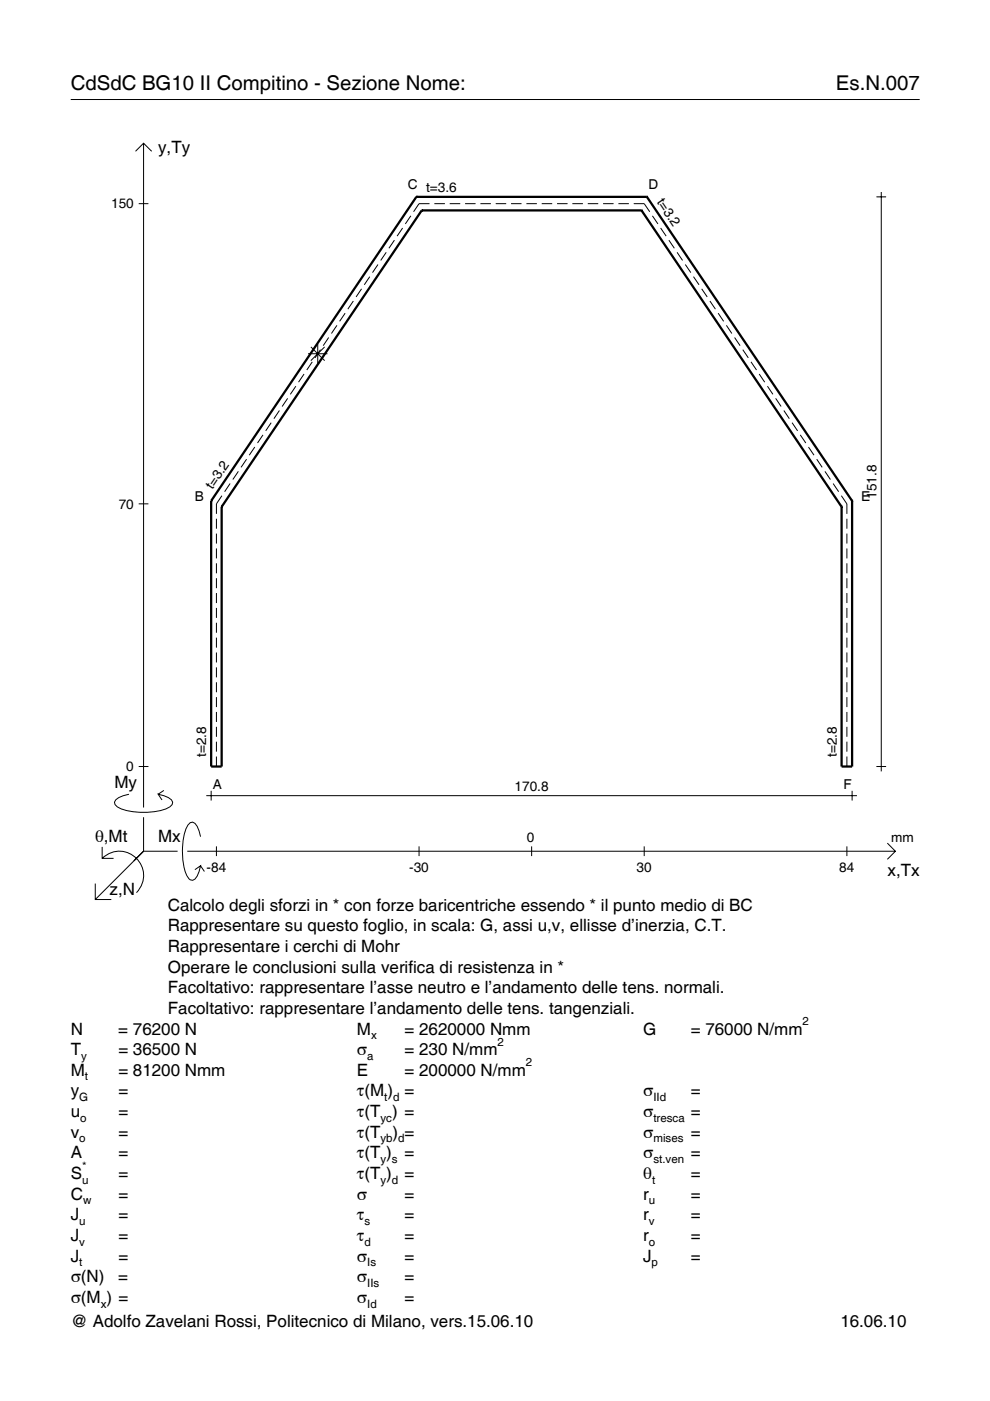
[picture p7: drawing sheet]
<svg xmlns="http://www.w3.org/2000/svg" width="210mm" height="297mm" viewBox="0 0 210 297" stroke-linecap="round" stroke-linejoin="round" font-family="sans-serif">
<g fill="none" stroke="#000" stroke-width=".21">
<path d="M15 21.1h180M28.7 32.1l1.7-1.7 1.8 1.7M30.4 30.4v140.8M29.4 43.2h2.1M78.4 58.7l-1.2 1.7M80.1 56.1l-1.1 1.7M81.9 53.5l-1.2 1.7M83.6 50.9l-1.1 1.7M85.4 48.3l-1.2 1.8M87.1 45.8l-1.2 1.7M91.1 43.2h-2.3l-1.1 1.7M92.1 43.2h2.2"/>
<path d="M95.3 43.2h2.3M98.6 43.2h2.2M101.9 43.2h2.2M105.1 43.2h2.2M108.4 43.2h2.2M111.6 43.2h2.2M114.9 43.2h2.2M118.1 43.2h2.2M121.4 43.2h2.2M124.6 43.2h2.2M127.9 43.2h2.2M131.1 43.2h2.2"/>
<path d="M134.4 43.2h2.2l1.2 1.7M138.3 45.8l1.2 1.7M140.1 48.3l1.1 1.8M141.8 50.9l1.2 1.7M143.6 53.5l1.1 1.7M145.3 56.1l1.2 1.7M147 58.7l1.2 1.7M185.8 41.7h2.1M186.8 40.7v122.8M64.5 79.3l-1.2 1.7M65.3 75h4.1M65.9 73.5l2.9 3"/>
<path d="M66.2 76.7l-1.2 1.7M67.4 72.9v4.2M67.9 74.1l-1.1 1.8M68.8 73.5l-2.9 3M69.7 71.6l-1.2 1.7M71.4 69l-1.1 1.7M73.2 66.4l-1.2 1.7M74.9 63.8l-1.2 1.7M76.7 61.2l-1.2 1.8M148.8 61.2l1.1 1.8M150.5 63.8l1.2 1.7M152.3 66.4l1.1 1.7"/>
<path d="M154 69l1.2 1.7M155.7 71.6l1.2 1.7M157.5 74.1l1.2 1.8M159.2 76.7l1.2 1.7M161 79.3l1.1 1.7M50.5 99.9l-1.1 1.8M52.3 97.4l-1.2 1.7M54 94.8l-1.2 1.7M55.8 92.2l-1.2 1.7M57.5 89.6l-1.2 1.7M59.2 87l-1.1 1.8M61 84.5l-1.2 1.7"/>
<path d="M62.7 81.9l-1.1 1.7M162.7 81.9l1.2 1.7M164.5 84.5l1.1 1.7M166.2 87l1.2 1.8M167.9 89.6l1.2 1.7M169.7 92.2l1.1 1.7M171.4 94.8l1.2 1.7M173.2 97.4l1.1 1.7M174.9 99.9l1.2 1.8M29.4 106.8h2.1M45.9 110v2.1M45.9 113.1v2.1"/>
<path d="M45.9 116.3v2.1M45.9 119.4v2.2M47 105.1l-1.1 1.7v2.1M48.8 102.5l-1.2 1.7M176.6 102.5l1.2 1.7M178.4 105.1l1.2 1.7v2.1M179.6 110v2.1M179.6 113.1v2.1M179.6 116.3v2.1M179.6 119.4v2.2M45.9 122.6v2.1M45.9 125.7v2.2"/>
<path d="M45.9 128.9v2.1M45.9 132v2.2M45.9 135.2v2.1M45.9 138.3v2.2M179.6 122.6v2.1M179.6 125.7v2.2M179.6 128.9v2.1M179.6 132v2.2M179.6 135.2v2.1M179.6 138.3v2.2M45.9 141.5v2.1M45.9 144.6v2.2"/>
<path d="M45.9 147.8v2.1M45.9 150.9v2.2M45.9 154.1v2.1M45.9 157.2v2.2M179.6 141.5v2.1M179.6 144.6v2.2M179.6 147.8v2.1M179.6 150.9v2.2M179.6 154.1v2.1M179.6 157.2v2.2M21.7 179.6v2.4h2.4M27.3 168.4a3.6 3.6 0 0 0-3 1.7l.1 .5a5.6 5.6 0 0 0 3.8 1.5 13.4 13.4 0 0 0 7.8-1l.5-.5 .1-.5a3.6 3.6 0 0 0-3.1-1.7l.8 1.2"/>
<path d="M29.4 162.5h2.1M30.4 173.3v7.2M34.7 167.6l-1.2 .8M42.5 177.4a3.6 3.6 0 0 0-1.7-3.1l-.5 .1a5.7 5.7 0 0 0-1.5 3.8 13.9 13.9 0 0 0 1.1 7.9l.4 .4 .5 .1a3.6 3.6 0 0 0 1.7-3l-1.2 .8M43.7 168.7h138M44.8 167.7v2M45.9 160.4v2.1M45.9 179.4v2.1M88.8 179.4v2.1M112.7 179.4v2.1M136.6 179.4v2.1M179.6 160.4v2.1"/>
<path d="M179.6 179.4v2.1M180.7 167.7v2M185.8 162.5h2.1M188.1 178.8l1.7 1.7-1.7 1.7M20.2 187.3v3.4h3.4M21.7 182a5.1 5.1 0 0 1 7.2 0 5.1 5.1 0 0 1 0 7.3M30.4 180.5l-10.2 10.2M30.4 180.5h7.2M39.7 180.5h150.1M42.5 183.6l.8 1.2"/>
</g>
<g fill="none" stroke="#000" stroke-width=".48">
<path d="M88.3 41.7h.1M88.3 41.7l-43.5 64.5M88.3 41.7h48.9M89.4 44.6h.1M89.4 44.6l-42.4 62.8M89.4 44.6h46.6M136 44.6h.1M136 44.6l42.4 62.8M137.2 41.7h.1M137.2 41.7l43.5 64.5M44.8 106.2h.1M44.8 106.2v56.3h2.2v-55.1"/>
<path d="M47 107.4h.1M178.4 107.4h.1M180.7 106.2h.1M180.7 106.2v56.3h-2.3v-55.1"/>
</g>
<g font-size="4.3">
<text x="15" y="19">CdSdC BG10 II Compitino - Sezione Nome:</text>
<text x="177.2" y="19">Es.N.007</text>
</g>
<g font-size="3.6">
<text x="33.5" y="32.4">y,Ty</text>
<text x="24.3" y="167.1">My</text>
<text x="20.1" y="178.4">θ,Mt</text>
<text x="33.5" y="178.4">Mx</text>
<text x="188.2" y="185.6">x,Tx</text>
<text x="23.2" y="189.7">z,N</text>
<text x="35.6" y="193.1">Calcolo degli sforzi in * con forze baricentriche essendo * il punto medio di BC</text>
<text x="35.6" y="197.5">Rappresentare su questo foglio, in scala: G, assi u,v, ellisse d’inerzia, C.T.</text>
<text x="35.6" y="201.8">Rappresentare i cerchi di Mohr</text>
<text x="35.6" y="206.2">Operare le conclusioni sulla verifica di resistenza in *</text>
<text x="35.6" y="210.6">Facoltativo: rappresentare l’asse neutro e l’andamento delle tens. normali.</text>
<text x="35.6" y="215">Facoltativo: rappresentare l’andamento delle tens. tangenziali.</text>
<text x="15" y="219.3">N</text>
<text x="25.1" y="219.3">= 76200 N</text>
<text x="75.7" y="219.3">M</text>
<text x="85.8" y="219.3">= 2620000 Nmm</text>
<text x="136.4" y="219.3">G</text>
<text x="146.5" y="219.3">= 76000 N/mm</text>
<text x="15" y="223.7">T</text>
<text x="25.1" y="223.7">= 36500 N</text>
<text x="75.7" y="223.7">σ</text>
<text x="85.8" y="223.7">= 230 N/mm</text>
<text x="15" y="232.5">y</text>
<text x="15" y="228.1">M</text>
<text x="25.1" y="232.5">=</text>
<text x="25.1" y="228.1">= 81200 Nmm</text>
<text x="75.7" y="232.5">τ(M ) =</text>
<text x="75.7" y="228.1">E</text>
<text x="85.8" y="228.1">= 200000 N/mm</text>
<text x="136.4" y="232.5">σ</text>
<text x="146.5" y="232.5">=</text>
<text x="15" y="236.8">u</text>
<text x="25.1" y="236.8">=</text>
<text x="75.7" y="236.8">τ(T ) =</text>
<text x="136.4" y="236.8">σ</text>
<text x="146.5" y="236.8">=</text>
<text x="15" y="245.6">A</text>
<text x="15" y="241.2">v</text>
<text x="25.1" y="241.2">=</text>
<text x="25.1" y="245.6">=</text>
<text x="75.7" y="245.6">τ(T )</text>
<text x="75.7" y="241.2">τ(T</text>
<text x="83.3" y="241.2">) =</text>
<text x="85.8" y="245.6">=</text>
<text x="136.4" y="241.2">σ</text>
<text x="136.4" y="245.6">σ</text>
<text x="146.5" y="241.2">=</text>
<text x="146.5" y="245.6">=</text>
<text x="15" y="250">S</text>
<text x="25.1" y="250">=</text>
<text x="75.7" y="250">τ(T )</text>
<text x="85.8" y="250">=</text>
<text x="136.4" y="250">θ</text>
<text x="146.5" y="250">=</text>
<text x="15" y="254.3">C</text>
<text x="25.1" y="254.3">=</text>
<text x="75.7" y="254.3">σ</text>
<text x="85.8" y="254.3">=</text>
<text x="136.4" y="254.3">r</text>
<text x="146.5" y="254.3">=</text>
<text x="15" y="263.1">J</text>
<text x="15" y="258.7">J</text>
<text x="25.1" y="263.1">=</text>
<text x="25.1" y="258.7">=</text>
<text x="75.7" y="258.7">τ</text>
<text x="75.7" y="263.1">τ</text>
<text x="85.8" y="258.7">=</text>
<text x="85.8" y="263.1">=</text>
<text x="136.4" y="258.7">r</text>
<text x="136.4" y="263.1">r</text>
<text x="146.5" y="258.7">=</text>
<text x="146.5" y="263.1">=</text>
<text x="15" y="267.5">J</text>
<text x="25.1" y="267.5">=</text>
<text x="75.7" y="267.5">σ</text>
<text x="85.8" y="267.5">=</text>
<text x="136.4" y="267.5">J</text>
<text x="146.5" y="267.5">=</text>
<text x="15" y="271.8">σ(N)</text>
<text x="25.1" y="271.8">=</text>
<text x="75.7" y="271.8">σ</text>
<text x="85.8" y="271.8">=</text>
<text x="15" y="276.2">σ(M ) =</text>
<text x="15" y="281.4">@ Adolfo Zavelani Rossi, Politecnico di Milano, vers.15.06.10</text>
<text x="75.7" y="276.2">σ</text>
<text x="85.8" y="276.2">=</text>
<text x="178.2" y="281.4">16.06.10</text>
</g>
<g font-size="2.9">
<text x="86.4" y="40.1">C t=3.6</text>
<text x="137.5" y="40.1">D</text>
<text x="23.6" y="44.2">150</text>
<text x="139.2" y="42.9" transform="rotate(56 139.2 42.9)">t=3.2</text>
<text x="25.2" y="107.8">70</text>
<text x="41.3" y="106.1">B</text>
<text x="45.1" y="103.9" transform="rotate(-56 45.1 103.9)">t=3.2</text>
<text x="182.6" y="106.1">E</text>
<text x="185.8" y="105.7" transform="rotate(-90 185.8 105.7)">151.8</text>
<text x="43.7" y="160.5" transform="rotate(-90 43.7 160.5)">t=2.8</text>
<text x="177.4" y="160.5" transform="rotate(-90 177.4 160.5)">t=2.8</text>
<text x="26.8" y="163.5">0</text>
<text x="45.1" y="167.3">A</text>
<text x="109.1" y="167.7">170.8</text>
<text x="178.8" y="167.3">F</text>
<text x="111.7" y="178.4">0</text>
<text x="189" y="178.4">mm</text>
<text x="43.8" y="184.9">-84</text>
<text x="86.8" y="184.9">-30</text>
<text x="135" y="184.9">30</text>
<text x="178" y="184.9">84</text>
</g>
<g font-size="2.4">
<text x="78.7" y="220.3">x</text>
<text x="105.5" y="221.7">2</text>
<text x="170.2" y="217.3">2</text>
<text x="17.2" y="224.7">y</text>
<text x="77.9" y="224.7">a</text>
<text x="111.5" y="226.1">2</text>
<text x="16.8" y="233.5">G</text>
<text x="18" y="229.1">t</text>
<text x="81.5" y="233.5">t d</text>
<text x="138.5" y="233.5">IId</text>
<text x="17" y="237.8">o</text>
<text x="80.7" y="237.8">yc</text>
<text x="138.5" y="237.8">tresca</text>
<text x="16.8" y="242.2">o</text>
<text x="80.7" y="242.2">yb d</text>
<text x="138.5" y="242.2">mises</text>
<text x="17.4" y="251">u</text>
<text x="17.4" y="248">*</text>
<text x="80.7" y="246.6">y s</text>
<text x="80.7" y="251">y d</text>
<text x="138.2" y="251">t</text>
<text x="138.5" y="246.6">st.ven</text>
<text x="17.6" y="255.3">w</text>
<text x="137.6" y="255.3">u</text>
<text x="16.8" y="259.7">u</text>
<text x="77.3" y="259.7">s</text>
<text x="137.6" y="259.7">v</text>
<text x="16.8" y="264.1">v</text>
<text x="16.8" y="268.5">t</text>
<text x="77.3" y="264.1">d</text>
<text x="77.9" y="268.5">Is</text>
<text x="137.6" y="264.1">o</text>
<text x="138.2" y="268.5">p</text>
<text x="77.9" y="272.8">IIs</text>
<text x="21.4" y="277.2">x</text>
<text x="77.9" y="277.2">Id</text>
</g>
</svg>
